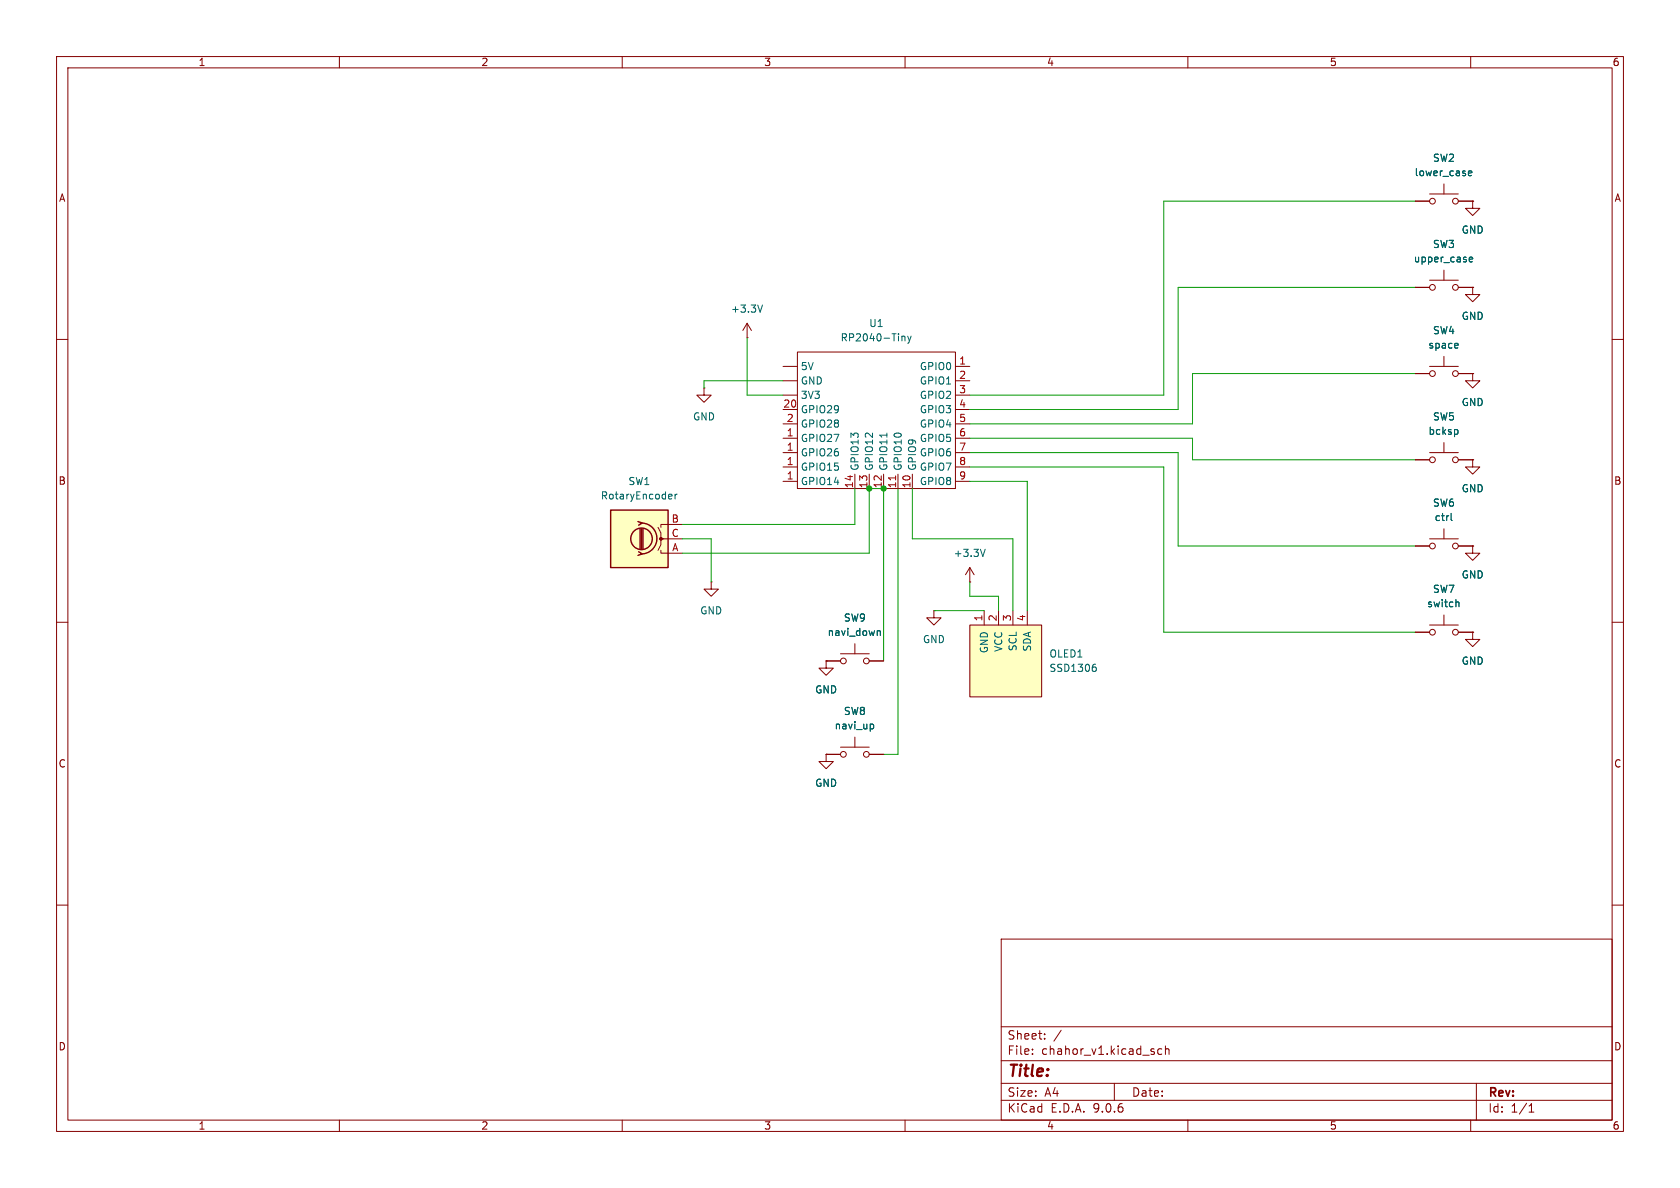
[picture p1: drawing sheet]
<svg xmlns="http://www.w3.org/2000/svg" width="297mm" height="210mm" viewBox="0 0 297 210" stroke-linecap="round" stroke-linejoin="round" font-family="sans-serif">
<g fill="none" stroke="#840000" stroke-width=".18">
<path d="M10 10h277v190h-277zM12 12h273v186h-273zM60 10v2M110 10v2M160 10v2M210 10v2M260 10v2M10 60h2M138.4 64.8h2.6M138.4 67.3h2.6M138.4 69.9h2.6M138.4 72.4h2.6"/>
<path d="M138.4 74.9h2.6M138.4 77.5h2.6M141 62.2h27.9v24.2h-27.9zM168.9 64.8h2.5M168.9 67.3h2.5M168.9 69.9h2.5M168.9 72.4h2.5M168.9 74.9h2.5M168.9 77.5h2.5M285 60h2M138.4 80h2.6M138.4 82.6h2.6"/>
<path d="M138.4 85.1h2.6M151.1 83.8v2.6M153.7 83.8v2.6M156.2 83.8v2.6M158.7 83.8v2.6M161.3 83.8v2.6M168.9 80h2.5M168.9 82.6h2.5M168.9 85.1h2.5M10 110h2M125.7 102.9v1.2h1.3l-1.3 1.3-1.2-1.3h1.2M125.7 102.9h.1"/>
<path d="M146 116.8v1.3h-1.2l1.2 1.3 1.3-1.3h-1.3M146 116.8h.1M146 116.8h2.6M148.6 115.6h5.1M151.1 113.8v1.8M153.7 116.8h2.5M260.3 111.8v1.2h-1.2l1.2 1.3 1.3-1.3h-1.3M260.3 111.8h.1M285 110h2M146 133.4v1.2h-1.2l1.2 1.3 1.3-1.3h-1.3M146 133.4h.1M146 133.4h2.6"/>
<path d="M148.6 132.1h5.1M151.1 130.3v1.8M153.7 133.4h2.5M10 160h2M177 166h108v32h-108zM285 160h2M60 198v2M110 198v2M160 198v2M177 194.5h108M177 191.5h108M177 187.5h108"/>
<path d="M177 181.5h108M182.5 186.3v.1M182.5 185.5v.1M184.7 183.6v.1M184.7 182.8v.1M187.6 182.1l-1.3 2M197 191.5v3M205.4 185.5l-.4-.1-.3 .3v.4l.1 .2h.6M206 185.5l.2-.1 .4 .1 .1 .9M206 184.9v1.5M210 198v2M260 198v2"/>
<path d="M261 191.5v6.5M270.3 196.6h.9M270.3 195.5l.4-.4v1.5"/>
<circle cx="149.1" cy="116.8" r=".51"/>
<circle cx="153.2" cy="116.8" r=".51"/>
<circle cx="149.1" cy="133.4" r=".51"/>
<circle cx="153.2" cy="133.4" r=".51"/>
</g>
<path d="M159.4 59.4v.9M159.4 59.5l.2-.1 .3 .1 .1 .8M160.5 59.4l.3 .9M161.1 59.4l-.3 .9M156.8 76.6v.7M160.8 60.3l-.3 .4M155.2 111.6h.4v.7M154 128l.3 .1 .2 .1-.1 .5-.4 .1" fill="none" stroke="#006464" stroke-width=".18"/>
<path d="M158.3 84.1v.7" fill="none" stroke="#a90000" stroke-width=".18"/>
<path d="M171.4 110.5h12.7v12.7h-12.7z" fill="#ffffc2"/>
<g fill="none" stroke="#840000" stroke-width=".18">
<path d="M250.2 35.6h2.5M252.7 34.3h5.1M255.3 32.5v1.8M257.8 35.6h2.5M260.3 35.6v1.2h-1.2l1.2 1.3 1.3-1.3h-1.3M260.3 35.6h.1M250.2 50.8h2.5M252.7 49.5h5.1M255.3 47.8v1.7M257.8 50.8h2.5M260.3 50.8v1.3h-1.2l1.2 1.2 1.3-1.2h-1.3M260.3 50.8h.1"/>
<path d="M124.5 68.6v1.3h1.2l-1.2 1.2-1.3-1.2h1.3M124.5 68.6h.1M250.2 66h2.5M252.7 64.8h5.1M255.3 63v1.8M255.3 78.2v1.8M257.8 66h2.5M260.3 66v1.3h-1.2l1.2 1.3 1.3-1.3h-1.3M260.3 66h.1M250.2 96.5h2.5M250.2 81.3h2.5M252.7 95.3h5.1"/>
<path d="M252.7 80h5.1M255.3 93.5v1.8M257.8 96.5h2.5M257.8 81.3h2.5M260.3 81.3v1.3h-1.2l1.2 1.2 1.3-1.2h-1.3M260.3 81.3h.1M260.3 96.5v1.3h-1.2l1.2 1.3 1.3-1.3h-1.3M260.3 96.5h.1M165.1 108v1.2h1.3l-1.3 1.3-1.3-1.3h1.3M165.1 108h.1M171.4 110.5h12.7v12.7h-12.7zM171.4 102.9h.1"/>
<path d="M171.4 100.3l.8 1.3M171.4 100.3l-.7 1.3M171.4 100.3v2.6M174 108v2.5M176.5 108v2.5M179.1 108v2.5M181.6 108v2.5M250.2 111.8h2.5M252.7 110.5h5.1M255.3 108.7v1.8M257.8 111.8h2.5"/>
<circle cx="253.2" cy="35.6" r=".51"/>
<circle cx="257.3" cy="35.6" r=".51"/>
<circle cx="253.2" cy="50.8" r=".51"/>
<circle cx="257.3" cy="50.8" r=".51"/>
<circle cx="253.2" cy="66" r=".51"/>
<circle cx="257.3" cy="66" r=".51"/>
<circle cx="253.2" cy="81.3" r=".51"/>
<circle cx="253.2" cy="96.5" r=".51"/>
<circle cx="257.3" cy="81.3" r=".51"/>
<circle cx="257.3" cy="96.5" r=".51"/>
<circle cx="253.2" cy="111.8" r=".51"/>
<circle cx="257.3" cy="111.8" r=".51"/>
</g>
<path d="M259.6 30.6l.6-.1-.1-.2-.3-.1-.2 .2 .1 .6h.4M259.7 45.9l.6-.1v-.3h-.4l-.2 .1 .1 .6h.5M257.5 75.9l.2 .3v.3l-.2 .3M257.6 60.7l.2 .3-.6 .1M257.7 61.5h-.1M174.2 97.1l-.5 1.3M256.5 90.7v1.1l.2 .2M193.3 117.9h.3l.2 .2v.5l-.5 .1M193.5 117.4h.2M257.6 106.4l.3 .2v.7" fill="none" stroke="#006464" stroke-width=".18"/>
<path d="M107.9 90.2h10.2v10.1h-10.2z" fill="#ffffc2"/>
<g fill="none" stroke="#840000" stroke-width=".25">
<path d="M107.9 90.2h10.2v10.1h-10.2zM112.8 92.2l.7 .3-.6 .3M112.9 97.5l.6 .4-.7 .3M113.2 93.5v3.5M113.4 92.5a2.73 2.73 0 0 1 2.7 2.7 2.73 2.73 0 0 1-2.7 2.7M113.4 93.5v3.5M113.7 93.5v3.5"/>
<circle cx="113.4" cy="95.3" r="1.9"/>
</g>
<g fill="none" stroke="#840000" stroke-width=".18">
<path d="M250.2 35.6h2.5M257.8 35.6h2.5M260.3 35.6h.1M132.1 59.7h.1M132.1 57.2l.7 1.2M132.1 57.2l-.8 1.2M132.1 57.2v2.5M250.2 50.8h2.5M257.8 50.8h2.5M260.3 50.8h.1M250.2 66h2.5M257.8 66h2.5"/>
<path d="M260.3 66h.1M116.3 93.2l.5 1v1.1h3.8M116.8 97.3v.5h3.8M117.3 95.3h-.5v1l-.5 1M120.6 92.7h-3.8v.5M250.2 96.5h2.5M250.2 81.3h2.5M257.8 96.5h2.5M257.8 81.3h2.5M260.3 81.3h.1M260.3 96.5h.1M146 116.8h.1"/>
<path d="M146 116.8h2.6M153.7 116.8h2.5M250.2 111.8h2.5M257.8 111.8h2.5M260.3 111.8h.1M146 133.4h.1M146 133.4h2.6M153.7 133.4h2.5"/>
</g>
<circle cx="116.8" cy="95.2" r=".25" fill="#840000" stroke="#840000" stroke-width=".18"/>
<g fill="none" stroke="#006464" stroke-width=".18">
<path d="M259.6 30.6l.6-.1-.1-.2-.3-.1-.2 .2 .1 .6h.4M134.8 53.9l-.4 1.3M259.7 45.9l.6-.1v-.3h-.4l-.2 .1 .1 .6h.5M257.5 75.9l.2 .3v.3l-.2 .3M257.6 60.7l.2 .3-.6 .1M257.7 61.5h-.1M118.4 87.4h.3l.1 .3-.6 .1M118.7 88.1l-.3 .1M119.3 87.4v.8M119.7 87.4l-.4 .2M256.5 90.7v1.1l.2 .2M155.2 111.6h.4v.7"/>
<path d="M257.6 106.4l.3 .2v.7M154 128l.3 .1 .2 .1-.1 .5-.4 .1"/>
</g>
<g fill="none" stroke="#009600" stroke-width=".18">
<path d="M250.2 35.6h-44.5v34.3h-34.3M132.1 59.7v10.2h6.3M250.2 50.8h-41.9v21.6h-36.9M138.4 67.3h-13.9v1.3M171.4 77.5h39.4v3.8h39.4M250.2 66h-39.4v8.9h-39.4M120.6 95.3h5.1v7.6M120.6 97.8h33.1v-11.4h2.5v30.4M151.1 86.4v6.3h-30.5M158.7 86.4v47h-2.5M161.3 86.4v8.9h17.8v12.7M171.4 82.6h34.3v29.2h44.5"/>
<path d="M171.4 80h36.9v16.5h41.9M171.4 85.1h10.2v22.9M165.1 108h8.9M171.4 102.9v2.5h5.1v2.6"/>
</g>
<g fill="#009600" stroke="#009600" stroke-width=".18">
<circle cx="156.2" cy="86.4" r=".46"/>
<circle cx="153.7" cy="86.4" r=".46"/>
</g>
<text font-size="2.8" fill="#840000" x="178" y="190.9">Title:</text>
<g font-size="2.1" fill="#840000">
<text x="178" y="184">Sheet:</text>
<text x="178" y="186.7">File:</text>
<text x="184.1" y="186.7">chahor_v1.kicad_sch</text>
<text x="178" y="196.9">KiCad</text>
<text x="178" y="194.1">Size:</text>
<text x="184.7" y="194.1">A4</text>
<text x="185.7" y="196.9">E.D.A.</text>
<text x="193.3" y="196.9">9.0.6</text>
<text x="200" y="194.1">Date:</text>
<text x="263" y="194.3">Rev:</text>
<text x="263" y="196.9">Id:</text>
<text x="267.1" y="196.9">1/1</text>
</g>
<g font-size="1.8" fill="#840000">
<text x="35" y="11.9">1</text>
<text x="85" y="11.9">2</text>
<text x="135" y="11.9">3</text>
<text x="185" y="11.9">4</text>
<text x="235" y="11.9">5</text>
<text x="285" y="11.9">6</text>
<text x="10.3" y="35.9">A</text>
<text x="285.3" y="35.9">A</text>
<text x="10.3" y="85.9">B</text>
<text x="285.3" y="85.9">B</text>
<text x="10.3" y="135.9">C</text>
<text x="285.3" y="135.9">C</text>
<text x="10.3" y="185.9">D</text>
<text x="285.3" y="185.9">D</text>
<text x="35" y="199.9">1</text>
<text x="85" y="199.9">2</text>
<text x="135" y="199.9">3</text>
<text x="185" y="199.9">4</text>
<text x="235" y="199.9">5</text>
<text x="285" y="199.9">6</text>
</g>
<g font-size="1.8" fill="#006464">
<text x="253.2" y="28.8">SW2</text>
<text x="250" y="31.3">lower_case</text>
<text x="258.3" y="41.5">GND</text>
<text x="249.8" y="46.6">upper_case</text>
<text x="253.2" y="44">SW3</text>
<text x="129.1" y="55.5">+3.3V</text>
<text x="153.6" y="58">U1</text>
<text x="253.2" y="59.3">SW4</text>
<text x="258.3" y="56.7">GND</text>
<text x="141.5" y="65.6">5V</text>
<text x="148.5" y="60.6">RP2040-Tiny</text>
<text x="162.5" y="65.6">GPIO0</text>
<text x="252.4" y="61.8">space</text>
<text x="141.5" y="68.2">GND</text>
<text x="141.5" y="70.7">3V3</text>
<text x="162.5" y="68.2">GPIO1</text>
<text x="162.5" y="70.7">GPIO2</text>
<text x="258.3" y="72">GND</text>
<text x="122.4" y="74.5">GND</text>
<text x="141.5" y="73.3">GPIO29</text>
<text x="141.5" y="75.8">GPIO28</text>
<text x="162.5" y="73.3">GPIO3</text>
<text x="162.5" y="75.8">GPIO4</text>
<text x="252.4" y="77.1">bcksp</text>
<text x="253.2" y="74.5">SW5</text>
<text x="141.5" y="78.3">GPIO27</text>
<text x="141.5" y="80.9">GPIO26</text>
<text x="141.5" y="83.4">GPIO15</text>
<text x="152" y="83.3" transform="rotate(-90 152 83.3)">GPIO13</text>
<text x="154.5" y="83.3" transform="rotate(-90 154.5 83.3)">GPIO12</text>
<text x="157.1" y="83.3" transform="rotate(-90 157.1 83.3)">GPIO11</text>
<text x="159.6" y="83.3" transform="rotate(-90 159.6 83.3)">GPIO10</text>
<text x="162.2" y="83.3" transform="rotate(-90 162.2 83.3)">GPIO9</text>
<text x="162.5" y="78.3">GPIO5</text>
<text x="162.5" y="80.9">GPIO6</text>
<text x="162.5" y="83.4">GPIO7</text>
<text x="106.1" y="88.5">RotaryEncoder</text>
<text x="111" y="86">SW1</text>
<text x="141.5" y="86">GPIO14</text>
<text x="162.5" y="86">GPIO8</text>
<text x="253.2" y="89.8">SW6</text>
<text x="258.3" y="87.2">GND</text>
<text x="253.5" y="92.3">ctrl</text>
<text x="168.5" y="98.7">+3.3V</text>
<text x="252.2" y="107.5">switch</text>
<text x="253.2" y="105">SW7</text>
<text x="258.3" y="102.5">GND</text>
<text x="123.7" y="108.8">GND</text>
<text x="146.2" y="112.6">navi_down</text>
<text x="149.1" y="110.1">SW9</text>
<text x="163.1" y="113.9">GND</text>
<text x="174.9" y="115.6" transform="rotate(-90 174.9 115.6)">GND</text>
<text x="177.4" y="115.3" transform="rotate(-90 177.4 115.3)">VCC</text>
<text x="179.9" y="115.2" transform="rotate(-90 179.9 115.2)">SCL</text>
<text x="182.5" y="115.3" transform="rotate(-90 182.5 115.3)">SDA</text>
<text x="185.4" y="116.4">OLED1</text>
<text x="185.4" y="119">SSD1306</text>
<text x="258.3" y="117.7">GND</text>
<text x="144" y="122.8">GND</text>
<text x="147.5" y="129.1">navi_up</text>
<text x="149.1" y="126.6">SW8</text>
<text x="144" y="139.3">GND</text>
</g>
<g font-size="1.8" fill="#a90000">
<text x="169.5" y="64.5">1</text>
<text x="169.5" y="67.1">2</text>
<text x="169.5" y="69.6">3</text>
<text x="138.4" y="72.1">20</text>
<text x="139" y="74.7">2</text>
<text x="139" y="77.2">1</text>
<text x="169.5" y="72.1">4</text>
<text x="169.5" y="74.7">5</text>
<text x="169.5" y="77.2">6</text>
<text x="139" y="79.8">1</text>
<text x="139" y="82.3">1</text>
<text x="169.5" y="79.8">7</text>
<text x="169.5" y="82.3">8</text>
<text x="139" y="84.8">1</text>
<text x="150.9" y="86.4" transform="rotate(-90 150.9 86.4)">14</text>
<text x="153.4" y="86.4" transform="rotate(-90 153.4 86.4)">13</text>
<text x="156" y="86.4" transform="rotate(-90 156 86.4)">12</text>
<text x="158.5" y="86.4" transform="rotate(-90 158.5 86.4)">11</text>
<text x="161" y="86.4" transform="rotate(-90 161 86.4)">10</text>
<text x="169.5" y="84.8">9</text>
<text x="118.6" y="95">C</text>
<text x="118.6" y="92.5">B</text>
<text x="118.7" y="97.5">A</text>
<text x="173.7" y="109.9" transform="rotate(-90 173.7 109.9)">1</text>
<text x="176.3" y="109.9" transform="rotate(-90 176.3 109.9)">2</text>
<text x="178.8" y="109.9" transform="rotate(-90 178.8 109.9)">3</text>
<text x="181.4" y="109.9" transform="rotate(-90 181.4 109.9)">4</text>
</g>
</svg>
